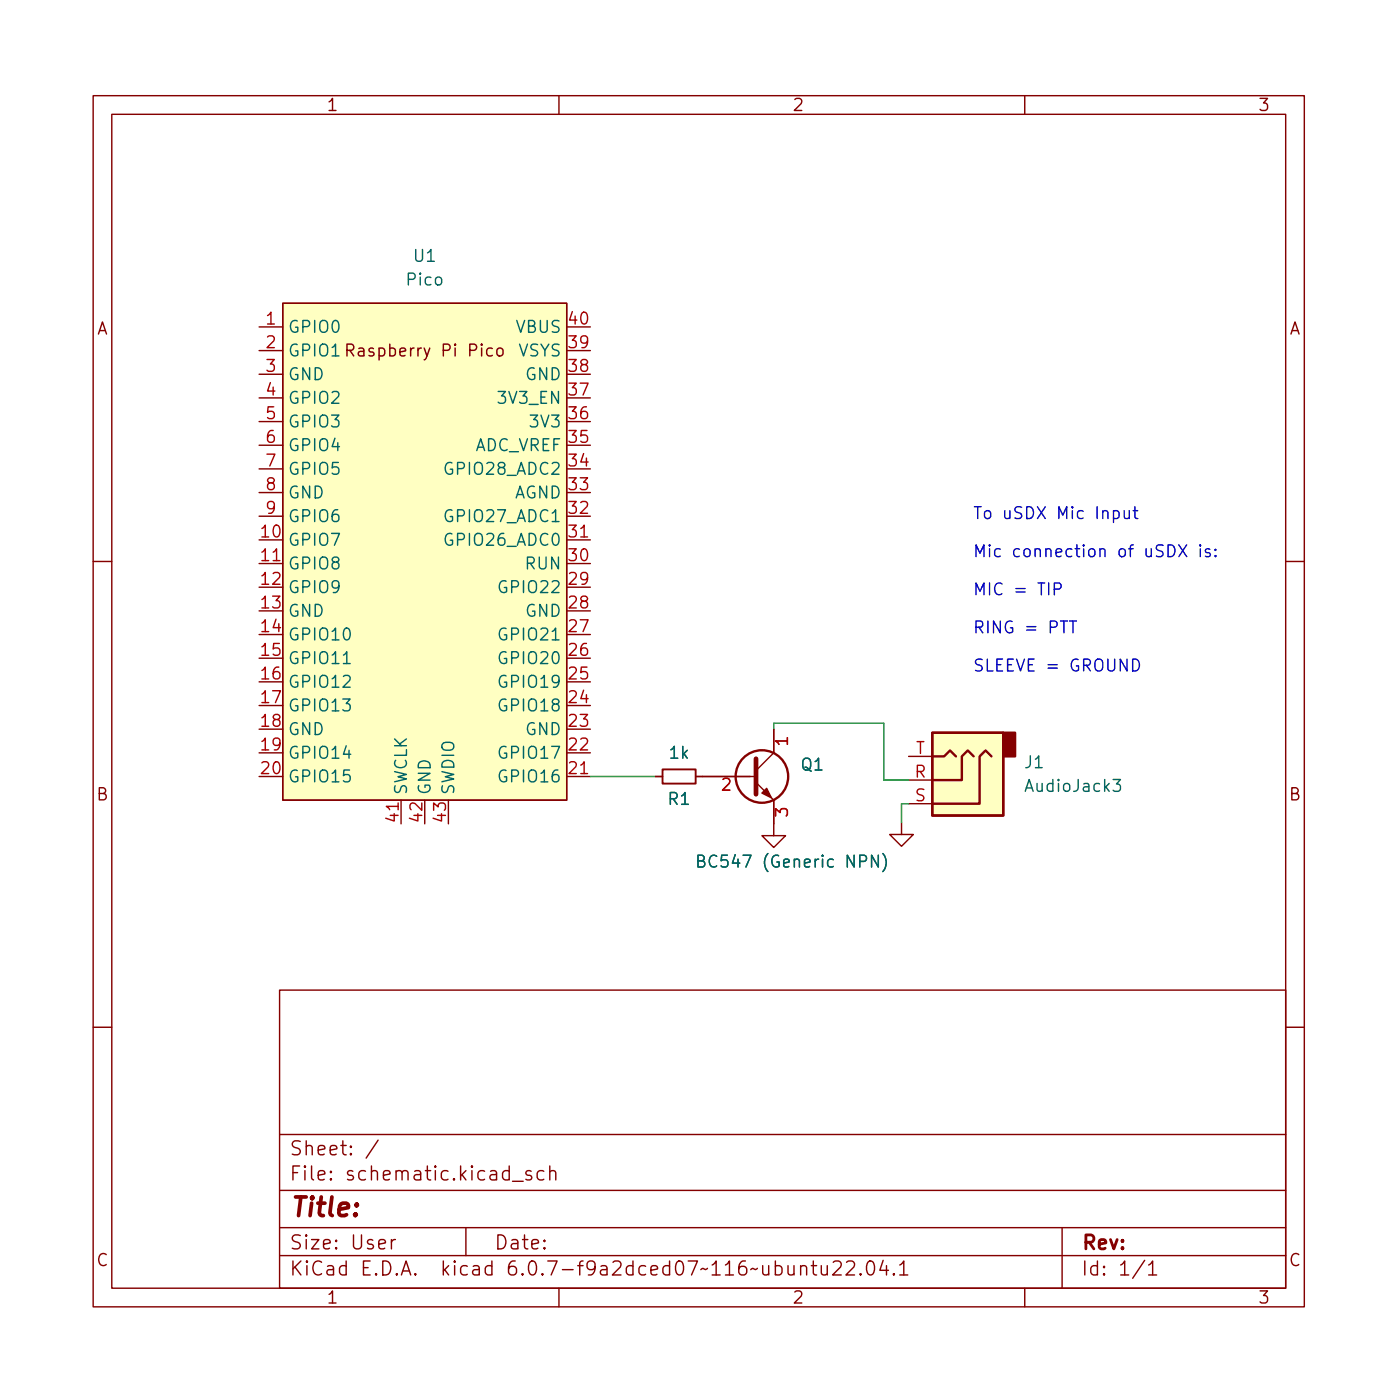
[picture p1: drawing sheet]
<svg xmlns="http://www.w3.org/2000/svg" width="150mm" height="150mm" viewBox="0 0 150 150" stroke-linecap="round" stroke-linejoin="round" font-family="sans-serif">
<g fill="none" stroke="#840000" stroke-width=".15">
<path d="M10 10.3h130v130h-130zM12 12.3h126v126h-126zM60 10.3v2M110 10.3v2M27.8 35.1h2.6M27.8 37.6h2.6M30.4 32.6h30.4v53.3h-30.4zM27.8 40.2h2.6M27.8 42.7h2.6M27.8 45.3h2.6M27.8 47.8h2.6M27.8 50.3h2.6"/>
<path d="M27.8 52.9h2.6M27.8 55.4h2.6M60.8 58h2.6M10 60.3h2M27.8 60.5h2.6M83.1 78.3v2.5l-1.9 1.9M138 60.3h2M43.1 85.9v2.5M60.8 83.4h2.6M70.4 83.4h.7M74.7 83.4h6.5M81.2 84l1.9 1.9v3.8h1.2l-1.2 1.3-1.3-1.3h1.3"/>
<path d="M96.8 88.3v1.3h1.2l-1.2 1.2-1.3-1.2h1.3M97.5 83.7h2.6M97.5 86.3h2.6M97.5 81.2h2.6M10 110.3h2M30 106.3h108v32h-108zM138 110.3h2M30 134.8h108M30 131.8h108M30 127.8h108M30 121.8h108M40.6 122.4l-1.3 1.9"/>
<path d="M42 133.1v1M42.4 133.1a.38 .38 0 0 0-.4 .2M50 131.8v3M55 126.8h1.2M57 125.7h-.3l-.3 .2 .1 .2 .5 .1 .1 .2-.1 .2-.1 .1-.5-.1M58.4 125.7h-.5l-.2 .2v.5l.1 .2 .1 .1 .5-.1M59 125.8a.37 .37 0 0 1 .7 .1v.8M59 125.2v1.5M60 138.3v2M85.9 136a.37 .37 0 0 1 .7 .1v.8M85.9 135.9v1M87.1 135.9h.6"/>
<path d="M87.3 135.4v1.2l.1 .2 .3 .1M88.2 135.9v.7v.2a.41 .41 0 0 0 .6-.1M88.8 135.9v1M89.4 135.5l.3-.1h.3a.41 .41 0 0 1 .2 .6l-.8 .9h.9M90.9 135.5l.2-.1h.3a.41 .41 0 0 1 .3 .6l-.9 .9h.9M92.4 136.7v.1v.1l-.1-.1 .1-.1v.2M93.2 135.4a.36 .36 0 0 1 .6 .2 .88 .88 0 0 1-.3 1.3 .38 .38 0 0 1-.4-.3 1.17 1.17 0 0 1 .1-1.2zM94.8 135.3l-.4 1.1h1M95.2 135.9v1M95.9 136.7l.1 .1-.1 .1v-.1v-.1v.2M96.6 135.8l.4-.4v1.5M96.6 136.9h.8"/>
<path d="M110 138.3v2M114 131.8v6.5M122.9 135.3l-1.3 1.9M123.3 135.8l.4-.4v1.5M123.3 136.9h.9"/>
</g>
<g fill="#ffffc2" stroke="#ffffc2" stroke-width=".11">
<path d="M100.1 78.7h7.6v8.8h-7.6z"/>
<path d="M30.4 32.6h30.4v53.3h-30.4z"/>
</g>
<g fill="none" stroke="#840000" stroke-width=".25">
<path d="M100.1 78.7h7.6v8.8h-7.6zM100.1 81.2h1.2l.7-.6 .6 .6M104.5 81.2l-.6-.6-.6 .6v2.5h-3.2M106.4 81.2l-.6-.6-.6 .6v5.1h-5.1"/>
<circle cx="81.8" cy="83.4" r="2.82"/>
</g>
<path d="M107.7 78.7h1.3v2.5h-1.3z" fill="#840000" stroke="#840000" stroke-width=".25"/>
<path d="M36.9 71.2h.7M74.9 92.4l.6-.1a.3 .3 0 0 0 .1-.3 .3 .3 0 0 0-.2-.2h-.5v1.3h.5a.34 .34 0 0 0 .3-.4 .34 .34 0 0 0-.3-.3M94.3 91.8v1.3l-.7-1.3v1.3M94.8 91.6a1.46 1.46 0 0 1 0 2M119.5 83.7h.8l-.4 .5a.34 .34 0 0 1 .4 .2v.3l-.1 .2h-.5l-.2-.1" fill="none" stroke="#006464" stroke-width=".15"/>
<path d="M71.1 82.6h3.6v1.5h-3.6z" fill="none" stroke="#840000" stroke-width=".2"/>
<path d="M37.2 37.6h.5a.34 .34 0 0 0 .3-.3 .34 .34 0 0 0-.3-.4h-.5v1.3M37.5 37.6l.5 .6M52.9 37.4h-.4l-.3 .2v.4l.2 .1 .1 .1 .4-.1M53.5 37.4a.34 .34 0 0 1 .5 .2v.4a.34 .34 0 0 1-.3 .2 .34 .34 0 0 1-.4-.2v-.4z" fill="none" stroke="#840000" stroke-width=".16"/>
<path d="M81.2 81.4v3.9" fill="none" stroke="#840000" stroke-width=".51"/>
<path d="M82.3 84.6l.5 1-1-.5z" fill="#840000" stroke="#840000" stroke-width=".15"/>
<g fill="none" stroke="#0000c2" stroke-width=".15">
<path d="M119.5 54.9l.4-.1 .2 .3v.3l-.1 .2-.1 .1-.4-.1M120.7 54.8v.8a.34 .34 0 0 0 .5-.1M121.2 54.8v.9M121.6 54.8h.5M121.8 54.4v1.1l.1 .1 .2 .1M125.4 58.5a.67 .67 0 0 1 .7 .4 .67 .67 0 0 1-.2 .8l-.5 .1zM126.5 58.5l.9 1.3M127.4 58.5l-.9 1.3M128.8 58.5v.1l.1-.1h-.1v.1M128.8 58.9v.9M129.9 59l-.3-.1-.2 .2v.2l.5 .1v.1v.2l-.2 .1-.3-.1M130.5 59.6v.1v.1l-.1-.1 .1-.1v.2"/>
<path d="M130.5 59v.1l-.1-.1h.1v.1M113.2 63.2h.5a.34 .34 0 0 0 .2-.3 .34 .34 0 0 0-.2-.3h-.5v1.2M114.8 66.7h.7M115.2 66.7v1.2M121.6 70.8a.67 .67 0 0 1 .7 .4 .67 .67 0 0 1-.2 .8h-.5z"/>
</g>
<path d="M83.1 78.3v-.7h11.8v6.1h2.6M63.4 83.4h7M97.5 86.3h-.7v2" fill="none" stroke="#009600" stroke-width=".15"/>
<text font-size="2.8" fill="#840000" x="31" y="130.6">Title:</text>
<g font-size="2.1" fill="#840000">
<text x="31" y="124">Sheet: /</text>
<text x="31" y="126.7">File: schematic.kicad_sch</text>
<text x="31" y="136.9">KiCad E.D.A. kicad 6.0.7-f9a2dced07~116~ubuntu22.04.1</text>
<text x="31" y="134.1">Size: User</text>
<text x="53" y="134.1">Date:</text>
<text x="116" y="134.1">Rev:</text>
<text x="116" y="136.9">Id: 1/1</text>
</g>
<g font-size="1.8" fill="#840000">
<text x="35" y="11.9">1</text>
<text x="85" y="11.9">2</text>
<text x="135" y="11.9">3</text>
<text x="10.3" y="35.9">A</text>
<text x="138.4" y="35.9">A</text>
<text x="38" y="38.3">Raspberry Pi Pico</text>
<text x="10.3" y="85.9">B</text>
<text x="138.4" y="85.9">B</text>
<text x="10.3" y="135.9">C</text>
<text x="138.4" y="135.9">C</text>
<text x="35" y="139.9">1</text>
<text x="85" y="139.9">2</text>
<text x="135" y="139.9">3</text>
</g>
<g font-size="1.8" fill="#006464">
<text x="44.5" y="28.1">U1</text>
<text x="30.9" y="35.7">GPIO0</text>
<text x="43.7" y="30.6">Pico</text>
<text x="55.4" y="35.7">VBUS</text>
<text x="30.9" y="38.3">GPIO1</text>
<text x="30.9" y="40.8">GND</text>
<text x="55.6" y="38.3">VSYS</text>
<text x="56.4" y="40.8">GND</text>
<text x="30.9" y="43.3">GPIO2</text>
<text x="30.9" y="45.9">GPIO3</text>
<text x="53.7" y="43.3">3V3_EN</text>
<text x="57.2" y="45.9">3V3</text>
<text x="30.9" y="48.4">GPIO4</text>
<text x="30.9" y="51">GPIO5</text>
<text x="30.9" y="53.5">GND</text>
<text x="48.1" y="51">GPIO28_ADC2</text>
<text x="50.8" y="48.4">ADC_VREF</text>
<text x="55.1" y="53.5">AGND</text>
<text x="30.9" y="58.6">GPIO7</text>
<text x="30.9" y="56">GPIO6</text>
<text x="48.1" y="58.6">GPIO26_ADC0</text>
<text x="48.1" y="56">GPIO27_ADC1</text>
<text x="30.9" y="61.1">GPIO8</text>
<text x="30.9" y="63.7">GPIO9</text>
<text x="53.9" y="63.7">GPIO22</text>
<text x="56.5" y="61.1">RUN</text>
<text x="30.9" y="66.2">GND</text>
<text x="30.9" y="68.7">GPIO10</text>
<text x="30.9" y="71.3">GPIO11</text>
<text x="53.9" y="71.3">GPIO20</text>
<text x="53.9" y="68.7">GPIO21</text>
<text x="56.4" y="66.2">GND</text>
<text x="30.9" y="73.8">GPIO12</text>
<text x="30.9" y="76.4">GPIO13</text>
<text x="53.9" y="76.4">GPIO18</text>
<text x="53.9" y="73.8">GPIO19</text>
<text x="30.9" y="78.9">GND</text>
<text x="30.9" y="81.4">GPIO14</text>
<text x="30.9" y="84">GPIO15</text>
<text x="53.9" y="84">GPIO16</text>
<text x="53.9" y="81.4">GPIO17</text>
<text x="56.4" y="78.9">GND</text>
<text x="71.9" y="81.4">1k</text>
<text x="86" y="82.7">Q1</text>
<text x="110" y="82.5">J1</text>
<text x="43.7" y="85.4" transform="rotate(-90 43.7 85.4)">SWCLK</text>
<text x="46.2" y="85.4" transform="rotate(-90 46.2 85.4)">GND</text>
<text x="48.8" y="85.4" transform="rotate(-90 48.8 85.4)">SWDIO</text>
<text x="71.8" y="86.4">R1</text>
<text x="110.3" y="85">AudioJack3</text>
<text x="76" y="93.1">BC547 (Generic NPN)</text>
</g>
<g font-size="1.8" fill="#a90000">
<text x="28.6" y="34.8">1</text>
<text x="61.1" y="34.8">40</text>
<text x="28.6" y="37.4">2</text>
<text x="28.6" y="39.9">3</text>
<text x="61.1" y="39.9">38</text>
<text x="61.1" y="37.4">39</text>
<text x="28.6" y="42.5">4</text>
<text x="28.6" y="45">5</text>
<text x="28.6" y="47.5">6</text>
<text x="61.1" y="47.5">35</text>
<text x="61.1" y="45">36</text>
<text x="61.1" y="42.5">37</text>
<text x="28.6" y="50.1">7</text>
<text x="28.6" y="52.6">8</text>
<text x="61.1" y="52.6">33</text>
<text x="61.1" y="50.1">34</text>
<text x="28.1" y="57.7">10</text>
<text x="28.6" y="55.2">9</text>
<text x="61.1" y="57.7">31</text>
<text x="61.1" y="55.2">32</text>
<text x="28.1" y="60.2">11</text>
<text x="28.1" y="62.8">12</text>
<text x="28.1" y="65.3">13</text>
<text x="61.1" y="65.3">28</text>
<text x="61.1" y="62.8">29</text>
<text x="61.1" y="60.2">30</text>
<text x="28.1" y="67.9">14</text>
<text x="28.1" y="70.4">15</text>
<text x="61.1" y="70.4">26</text>
<text x="61.1" y="67.9">27</text>
<text x="28.1" y="72.9">16</text>
<text x="28.1" y="75.5">17</text>
<text x="61.1" y="75.5">24</text>
<text x="61.1" y="72.9">25</text>
<text x="28.1" y="78">18</text>
<text x="28.1" y="80.6">19</text>
<text x="28.1" y="83.1">20</text>
<text x="61.1" y="83.1">21</text>
<text x="61.1" y="80.6">22</text>
<text x="61.1" y="78">23</text>
<text x="84.6" y="80" transform="rotate(-90 84.6 80)">1</text>
<text x="98.2" y="83.5">R</text>
<text x="98.3" y="80.9">T</text>
<text x="42.8" y="88.1" transform="rotate(-90 42.8 88.1)">41</text>
<text x="45.3" y="88.1" transform="rotate(-90 45.3 88.1)">42</text>
<text x="47.9" y="88.1" transform="rotate(-90 47.9 88.1)">43</text>
<text x="77.5" y="84.9">2</text>
<text x="84.6" y="87.7" transform="rotate(-90 84.6 87.7)">3</text>
<text x="98.2" y="86">S</text>
</g>
<g font-size="1.8" fill="#0000c2">
<text x="104.4" y="55.7">To uSDX Mic Input</text>
<text x="104.4" y="59.8">Mic connection of uSDX is:</text>
<text x="104.4" y="63.9">MIC = TIP</text>
<text x="104.4" y="68">RING = PTT</text>
<text x="104.4" y="72.1">SLEEVE = GROUND</text>
</g>
</svg>
